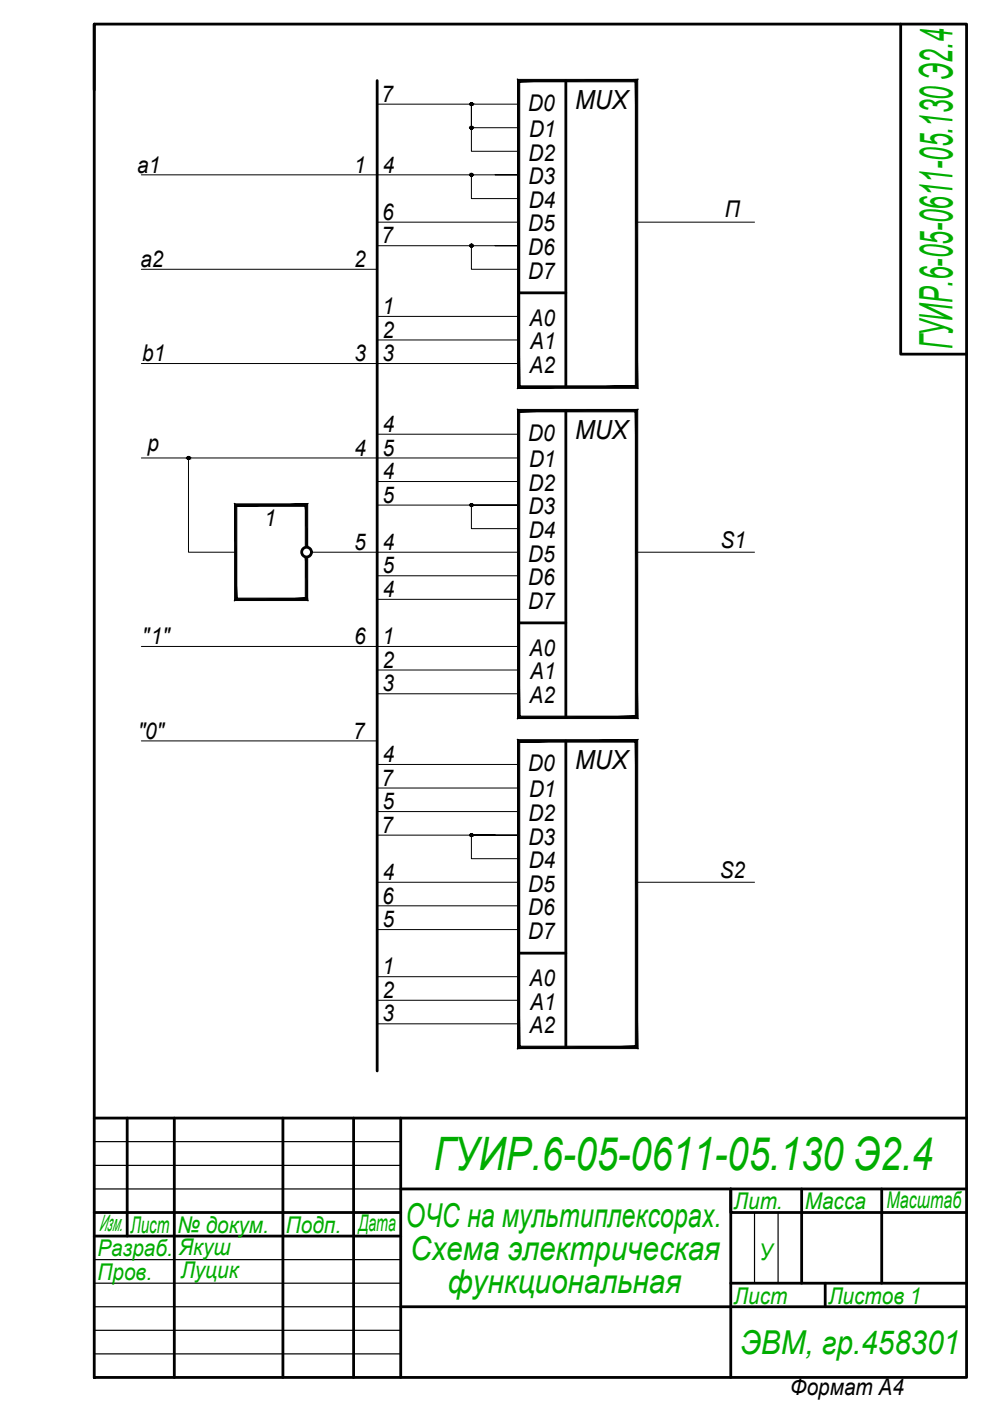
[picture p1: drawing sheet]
<svg xmlns="http://www.w3.org/2000/svg" width="210mm" height="297mm" viewBox="0 0 210 297" stroke-linecap="round" stroke-linejoin="round" font-family="sans-serif">
<!-- layer: 0 -->
<g fill="none" stroke="#000" stroke-width=".59">
<path d="M20 5.1h184.9v286.9h-184.9zM20 5.1v14M80 17.1v210M120 17.1v65M191 5.1v70h13.9M110 62.1h10M120 87.1v65M110 132.1h10M120 157.1v65M110 202.1h10M20 237.1h184.9M27 237.1v25"/>
<path d="M37 237.1v54.9M60 237.1v54.9M75 237.1v54.9M85 237.1v54.9M20 257.1h65M85 252.1h119.9M170 252.1v20M186.9 252.1v20M204.9 257.1h-50v-5v39.9M20 262.1h65M85 277.1h119.9M154.9 272.1h50"/>
<path d="M175 272.1v5"/>
<circle cx="65" cy="117.1" r="1.04"/>
</g>
<path d="M20 242h65M20 247.1h65M20 252.1h65M160 257.1v15M165 257.1v15M20 267.1h65M20 272.1h65M20 277.1h65M20 282.1h65M20 287h65" fill="none" stroke="#000" stroke-width=".25"/>
<!-- layer: small -->
<g fill="#000" stroke="#000" stroke-width=".21">
<path d="M99.9 21.8h.1zM99.9 26.8h.1zM99.9 36.8h.1zM99.9 51.8h.1zM39.9 96.8h.1zM99.9 106.8h.1zM99.9 176.8h.1z"/>
<path d="M109.7 16.8l.5 .5 25-.5zM110.2 17.3l25-.5-.5 .5zM134.7 17.3l.5 65v-65.5zM134.7 17.3l.5 65-.5-.5zM109.7 82.3h25.5l-.5-.5zM110.2 81.8h24.5l-25 .5zM109.7 16.8v65.5l.5-.5zM109.7 16.8l.5 .5v64.5z"/>
<path d="M99.9 21.8h.2zM99.8 21.8h.3z"/>
<path d="M99.9 22.4h.1zM99.9 22.4h.1z"/>
<path d="M99.9 26.8h.2zM99.8 26.8h.3z"/>
<path d="M99.9 27.4h.1zM99.9 27.4h.1z"/>
<path d="M99.9 36.8h.2zM99.8 36.8h.3z"/>
<path d="M99.9 37.4h.1zM99.9 37.4h.1z"/>
<path d="M99.8 21.8h.4zM99.8 21.8h.4z"/>
<path d="M99.8 22.3h.3zM99.8 22.3l.2 .1z"/>
<path d="M99.8 26.8l.4 .1zM99.8 26.8l.4 .1z"/>
<path d="M99.8 27.4h.3zM99.8 27.4h.2z"/>
<path d="M99.8 36.8l.4 .1zM99.8 36.8l.4 .1z"/>
<path d="M99.8 37.4h.3zM99.8 37.4h.2z"/>
<path d="M99.8 21.8l.4 .1zM99.8 21.8l.4 .1z"/>
<path d="M99.8 22.3h.4zM99.8 22.3h.3z"/>
<path d="M99.8 26.9h.4zM99.7 26.9h.5z"/>
<path d="M99.8 27.3h.4zM99.8 27.3l.3 .1z"/>
<path d="M99.8 36.9h.4zM99.8 36.9h.4z"/>
<path d="M99.8 37.3h.4zM99.8 37.3l.3 .1z"/>
<path d="M99.7 21.9h.5zM99.7 21.9h.5z"/>
<path d="M99.7 21.9l.5 .1zM99.7 21.9l.5 .1z"/>
<path d="M99.7 22.3h.5zM99.7 22.3h.5z"/>
<path d="M99.7 22.3h.5zM99.7 22.3h.5z"/>
<path d="M99.7 26.9h.5zM99.7 26.9h.5z"/>
<path d="M99.7 26.9l.5 .1zM99.7 26.9l.5 .1z"/>
<path d="M99.7 27.2l.5 .1zM99.7 27.2l.5 .1z"/>
<path d="M99.7 27.3h.5zM99.7 27.3h.5z"/>
<path d="M99.7 36.9h.5zM99.7 36.9h.5z"/>
<path d="M99.7 36.9l.5 .1zM99.7 36.9l.5 .1z"/>
<path d="M99.7 37.2l.5 .1zM99.7 37.2l.5 .1z"/>
<path d="M99.7 37.3h.5zM99.7 37.3h.5z"/>
<path d="M99.7 22h.5zM99.7 22h.5z"/>
<path d="M99.7 22l.5 .1zM99.7 22l.5 .1z"/>
<path d="M99.7 22.1h.5zM99.7 22.1h.5z"/>
<path d="M99.7 22.1l.5 .1zM99.7 22.1l.5 .1z"/>
<path d="M99.7 22.2h.5zM99.7 22.2l.5 .1z"/>
<path d="M99.7 27h.5zM99.7 27h.5z"/>
<path d="M99.7 27l.5 .1zM99.7 27l.5 .1z"/>
<path d="M99.7 27.1l.5 .1zM99.7 27.1l.5 .1z"/>
<path d="M99.7 27.2h.5zM99.7 27.2h.5z"/>
<path d="M99.7 27.2h.5zM99.7 27.2h.5z"/>
<path d="M99.7 37h.5zM99.7 37h.5z"/>
<path d="M99.7 37l.5 .1zM99.7 37l.5 .1z"/>
<path d="M99.7 37.1l.5 .1zM99.7 37.1l.5 .1z"/>
<path d="M99.7 37.2h.5zM99.7 37.2h.5z"/>
<path d="M99.7 37.2h.5zM99.7 37.2h.5z"/>
<path d="M99.9 51.8h.2zM99.8 51.8h.3z"/>
<path d="M99.9 52.4h.1zM99.9 52.4h.1z"/>
<path d="M99.8 51.8h.4zM99.8 51.8h.4z"/>
<path d="M99.8 52.4h.3zM99.8 52.4h.2z"/>
<path d="M99.8 51.8l.4 .1zM99.8 51.8l.4 .1z"/>
<path d="M99.8 52.3h.4zM99.8 52.3l.3 .1z"/>
<path d="M99.7 51.9h.5zM99.7 51.9h.5z"/>
<path d="M99.7 51.9l.5 .1zM99.7 51.9l.5 .1z"/>
<path d="M99.7 52.2l.5 .1zM99.7 52.2l.5 .1z"/>
<path d="M99.7 52.3h.5zM99.7 52.3h.5z"/>
<path d="M99.7 52h.5zM99.7 52h.5z"/>
<path d="M99.7 52l.5 .1zM99.7 52l.5 .1z"/>
<path d="M99.7 52.1h.5zM99.7 52.1h.5z"/>
<path d="M99.7 52.1l.5 .1zM99.7 52.1l.5 .1z"/>
<path d="M99.7 52.2h.5zM99.7 52.2h.5z"/>
<path d="M39.9 96.8h.2zM39.8 96.8h.3z"/>
<path d="M39.9 97.4h.1zM39.9 97.4h.1z"/>
<path d="M39.8 96.8h.4zM39.8 96.8h.4z"/>
<path d="M39.8 97.4h.3zM39.8 97.4h.2z"/>
<path d="M39.8 96.8l.4 .1zM39.8 96.8l.4 .1z"/>
<path d="M39.8 96.9h.4zM39.8 96.9h.4z"/>
<path d="M39.8 97.3h.4zM39.8 97.3h.4z"/>
<path d="M39.8 97.3h.4zM39.8 97.3l.3 .1z"/>
<path d="M39.7 96.9l.6 .1zM39.7 96.9l.6 .1z"/>
<path d="M39.7 97.2h.5zM39.7 97.2l.5 .1z"/>
<path d="M39.7 97h.6zM39.7 97h.6z"/>
<path d="M39.7 97l.6 .1zM39.7 97l.6 .1z"/>
<path d="M39.7 97.1h.6zM39.7 97.1h.6z"/>
<path d="M39.7 97.1l.6 .1zM39.7 97.1l.6 .1z"/>
<path d="M39.7 97.2h.6zM39.7 97.2h.5z"/>
<path d="M109.7 86.8l.5 .5 25-.5zM110.2 87.3l25-.5-.5 .5zM134.7 87.3l.5 65v-65.5zM134.7 87.3l.5 65-.5-.5zM109.7 152.3h25.5l-.5-.5zM110.2 151.8h24.5l-25 .5zM109.7 86.8v65.5l.5-.5zM109.7 86.8l.5 .5v64.5z"/>
<path d="M99.9 106.8h.2zM99.8 106.8h.3z"/>
<path d="M99.9 107.4h.1zM99.9 107.4h.1z"/>
<path d="M99.8 106.8h.4zM99.8 106.8h.4z"/>
<path d="M99.8 107.3h.3zM99.8 107.3l.2 .1z"/>
<path d="M99.8 106.8l.4 .1zM99.8 106.8l.4 .1z"/>
<path d="M99.8 107.3h.4zM99.8 107.3h.3z"/>
<path d="M99.7 106.9h.5zM99.7 106.9h.5z"/>
<path d="M99.7 106.9l.5 .1zM99.7 106.9l.5 .1z"/>
<path d="M99.7 107.3h.5zM99.7 107.3h.5z"/>
<path d="M99.7 107.3h.5zM99.7 107.3h.5z"/>
<path d="M99.7 107h.5zM99.7 107h.5z"/>
<path d="M99.7 107l.5 .1zM99.7 107l.5 .1z"/>
<path d="M99.7 107.1h.5zM99.7 107.1h.5z"/>
<path d="M99.7 107.1l.5 .1zM99.7 107.1l.5 .1z"/>
<path d="M99.7 107.2h.5zM99.7 107.2l.5 .1z"/>
<path d="M109.7 156.8l.5 .5 25-.5zM110.2 157.3l25-.5-.5 .5zM134.7 157.3l.5 65v-65.5zM134.7 157.3l.5 65-.5-.5zM109.7 222.3h25.5l-.5-.5zM110.2 221.8h24.5l-25 .5zM109.7 156.8v65.5l.5-.5zM109.7 156.8l.5 .5v64.5z"/>
<path d="M99.9 176.8h.2zM99.9 176.8h.2z"/>
<path d="M99.9 177.4h.1zM99.9 177.4h.1z"/>
<path d="M99.8 176.8l.4 .1zM99.8 176.8l.4 .1z"/>
<path d="M99.8 177.3h.3zM99.8 177.3l.2 .1z"/>
<path d="M99.8 176.9h.4zM99.7 176.9h.5z"/>
<path d="M99.8 177.3h.4zM99.8 177.3h.3z"/>
<path d="M99.7 176.9h.5zM99.7 176.9h.5z"/>
<path d="M99.7 176.9l.5 .1zM99.7 176.9l.5 .1z"/>
<path d="M99.7 177.2l.5 .1zM99.7 177.2l.5 .1z"/>
<path d="M99.7 177.3h.5zM99.7 177.3h.5z"/>
<path d="M99.7 177h.5zM99.7 177h.5z"/>
<path d="M99.7 177l.5 .1zM99.7 177l.5 .1z"/>
<path d="M99.7 177.1h.5zM99.7 177.1h.5z"/>
<path d="M99.7 177.1l.5 .1zM99.7 177.1l.5 .1z"/>
<path d="M99.7 177.2h.5zM99.7 177.2h.5z"/>
</g>
<g fill="none" stroke="#000" stroke-width=".21">
<path d="M110 17.1v5h-30v15h30h-5M30 37.1h50v10h30M99.9 37.1v5h10.1M110 27.1h-10.1v-5v10h10.1M30 57.1h50M80 47.1v5h30h-5M99.9 52.1v5h10.1M135 47.1h25M30 77.1h80M80 67.1h30M80 72.1h30M30 97.1h80"/>
<path d="M40 97.1v20h10M80 92.1h30M66 117.1h44M80 107.1h30h-10.1v5h10.1M80 102.1h30M135 117.1h25M30 137.1h80M80 122.1h30M80 127.1h30M30 157.1h50M80 142.1h30M80 147.1h30"/>
<path d="M80 177.1h30h-10.1h5.1M80 162.1h30M80 167.1h30M80 172.1h30M99.9 177.1v5h10.1M80 187.1h30M80 192.1h30M80 197.1h30M135 187.1h25M80 207.1h30M80 212.1h30M80 217.1h30"/>
<circle cx="100" cy="37" r=".32"/>
<circle cx="100" cy="22.1" r=".32"/>
<circle cx="100" cy="27.1" r=".32"/>
<circle cx="100" cy="52.1" r=".32"/>
<circle cx="40" cy="97.1" r=".32"/>
<circle cx="100" cy="107.1" r=".32"/>
<circle cx="100" cy="177" r=".32"/>
</g>
<!-- layer: 0 -->
<path d="M64.7 118.1l.5 9.2v-9.2zM64.7 118.1l.5 9.2-.5-.5zM49.7 127.3h15.5l-.5-.5zM50.2 126.8h14.5l-15 .5zM49.7 106.8v20.5l.5-.5zM49.7 106.8l.5 .5v19.5zM49.7 106.8l.5 .5 15-.5zM50.2 107.3l15-.5-.5 .5zM64.7 107.3l.5 8.8v-9.3zM64.7 107.3l.5 8.8h-.5z" fill="#000" stroke="#000" stroke-width=".21"/>
<g font-size="9.8" fill="#00ad00">
<text x="202" y="74.1" transform="rotate(-90 202 74.1)">ГУИР.6-05-0611-05.130 Э2.4</text>
<text x="91.9" y="248.1">ГУИР.6-05-0611-05.130 Э2.4</text>
</g>
<g font-size="7" fill="#00ad00">
<text x="86" y="260.1">ОЧС на мультиплексорах.</text>
<text x="87" y="267.1">Схема электрическая</text>
<text x="95" y="274.1">функциональная</text>
<text x="157" y="287">ЭВМ, гр.458301</text>
</g>
<g font-size="5.6">
<text x="122" y="23.1">MUX</text>
<text x="122" y="93.1">MUX</text>
<text x="122" y="163.1">MUX</text>
</g>
<g font-size="4.9">
<text x="80.9" y="21.6">7</text>
<text x="112" y="23.6">D0</text>
<text x="112.2" y="29.1">D1</text>
<text x="112.1" y="34.1">D2</text>
<text x="29.1" y="36.6">a1</text>
<text x="75.1" y="36.6">1</text>
<text x="81.2" y="36.6">4</text>
<text x="112.1" y="39.1">D3</text>
<text x="81" y="46.6">6</text>
<text x="112.1" y="44.1">D4</text>
<text x="153.7" y="46.1">П</text>
<text x="80.9" y="51.6">7</text>
<text x="112" y="49.1">D5</text>
<text x="29.8" y="56.6">a2</text>
<text x="75.1" y="56.6">2</text>
<text x="112" y="59.1">D7</text>
<text x="112" y="54">D6</text>
<text x="81.1" y="66.6">1</text>
<text x="81.1" y="71.6">2</text>
<text x="112.3" y="69">A0</text>
<text x="30.1" y="76.6">b1</text>
<text x="75.1" y="76.6">3</text>
<text x="81.1" y="76.6">3</text>
<text x="112.4" y="74.1">A1</text>
<text x="112.3" y="79.1">A2</text>
<text x="31.3" y="95.6">p</text>
<text x="81.2" y="91.6">4</text>
<text x="112" y="93.5">D0</text>
<text x="75.2" y="96.6">4</text>
<text x="81.1" y="96.6">5</text>
<text x="81.2" y="101.6">4</text>
<text x="112.2" y="99.1">D1</text>
<text x="81.1" y="106.6">5</text>
<text x="112.1" y="104.1">D2</text>
<text x="56.1" y="111.6">1</text>
<text x="112.1" y="109">D3</text>
<text x="75.1" y="116.6">5</text>
<text x="81.2" y="116.6">4</text>
<text x="112" y="119.1">D5</text>
<text x="112.1" y="114.1">D4</text>
<text x="152.8" y="116.1">S1</text>
<text x="81.1" y="121.6">5</text>
<text x="112" y="124.1">D6</text>
<text x="81.2" y="126.6">4</text>
<text x="112" y="129.1">D7</text>
<text x="30.1" y="136.6">&quot;1&quot;</text>
<text x="75.1" y="136.6">6</text>
<text x="81.1" y="136.6">1</text>
<text x="81.1" y="141.6">2</text>
<text x="112.3" y="139.1">A0</text>
<text x="81.1" y="146.6">3</text>
<text x="112.3" y="149">A2</text>
<text x="112.4" y="144">A1</text>
<text x="29.2" y="156.6">&quot;0&quot;</text>
<text x="74.9" y="156.6">7</text>
<text x="81.2" y="161.6">4</text>
<text x="80.9" y="166.6">7</text>
<text x="112" y="163.6">D0</text>
<text x="81.1" y="171.6">5</text>
<text x="112.2" y="169.1">D1</text>
<text x="80.9" y="176.6">7</text>
<text x="112.1" y="174.1">D2</text>
<text x="112.1" y="179.1">D3</text>
<text x="112.1" y="184.1">D4</text>
<text x="81" y="191.6">6</text>
<text x="81.2" y="186.6">4</text>
<text x="112" y="189">D5</text>
<text x="152.6" y="186.1">S2</text>
<text x="81.1" y="196.6">5</text>
<text x="112" y="194">D6</text>
<text x="112" y="199.1">D7</text>
<text x="81.1" y="206.6">1</text>
<text x="112.3" y="209">A0</text>
<text x="81.1" y="211.6">2</text>
<text x="112.4" y="214.1">A1</text>
<text x="81.1" y="216.6">3</text>
<text x="112.3" y="219.1">A2</text>
<text x="167.6" y="295.8">Формат А4</text>
</g>
<g font-size="4.9" fill="#00ad00">
<text x="155.6" y="256.4">Лит.</text>
<text x="170.6" y="256.4">Масса</text>
<text x="188" y="256.1">Масштаб</text>
<text x="21" y="261.1">Изм.</text>
<text x="27.6" y="261.4">Лист</text>
<text x="37.6" y="261.4">№ докум.</text>
<text x="60.6" y="261.4">Подп.</text>
<text x="76" y="261.1">Дата</text>
<text x="20.7" y="266.3">Разраб.</text>
<text x="38" y="266.1">Якуш</text>
<text x="161" y="267.1">У</text>
<text x="20.7" y="271.3">Пров.</text>
<text x="38.3" y="271">Луцик</text>
<text x="155.6" y="276.4">Лист</text>
<text x="175.6" y="276.4">Листов 1</text>
</g>
</svg>
